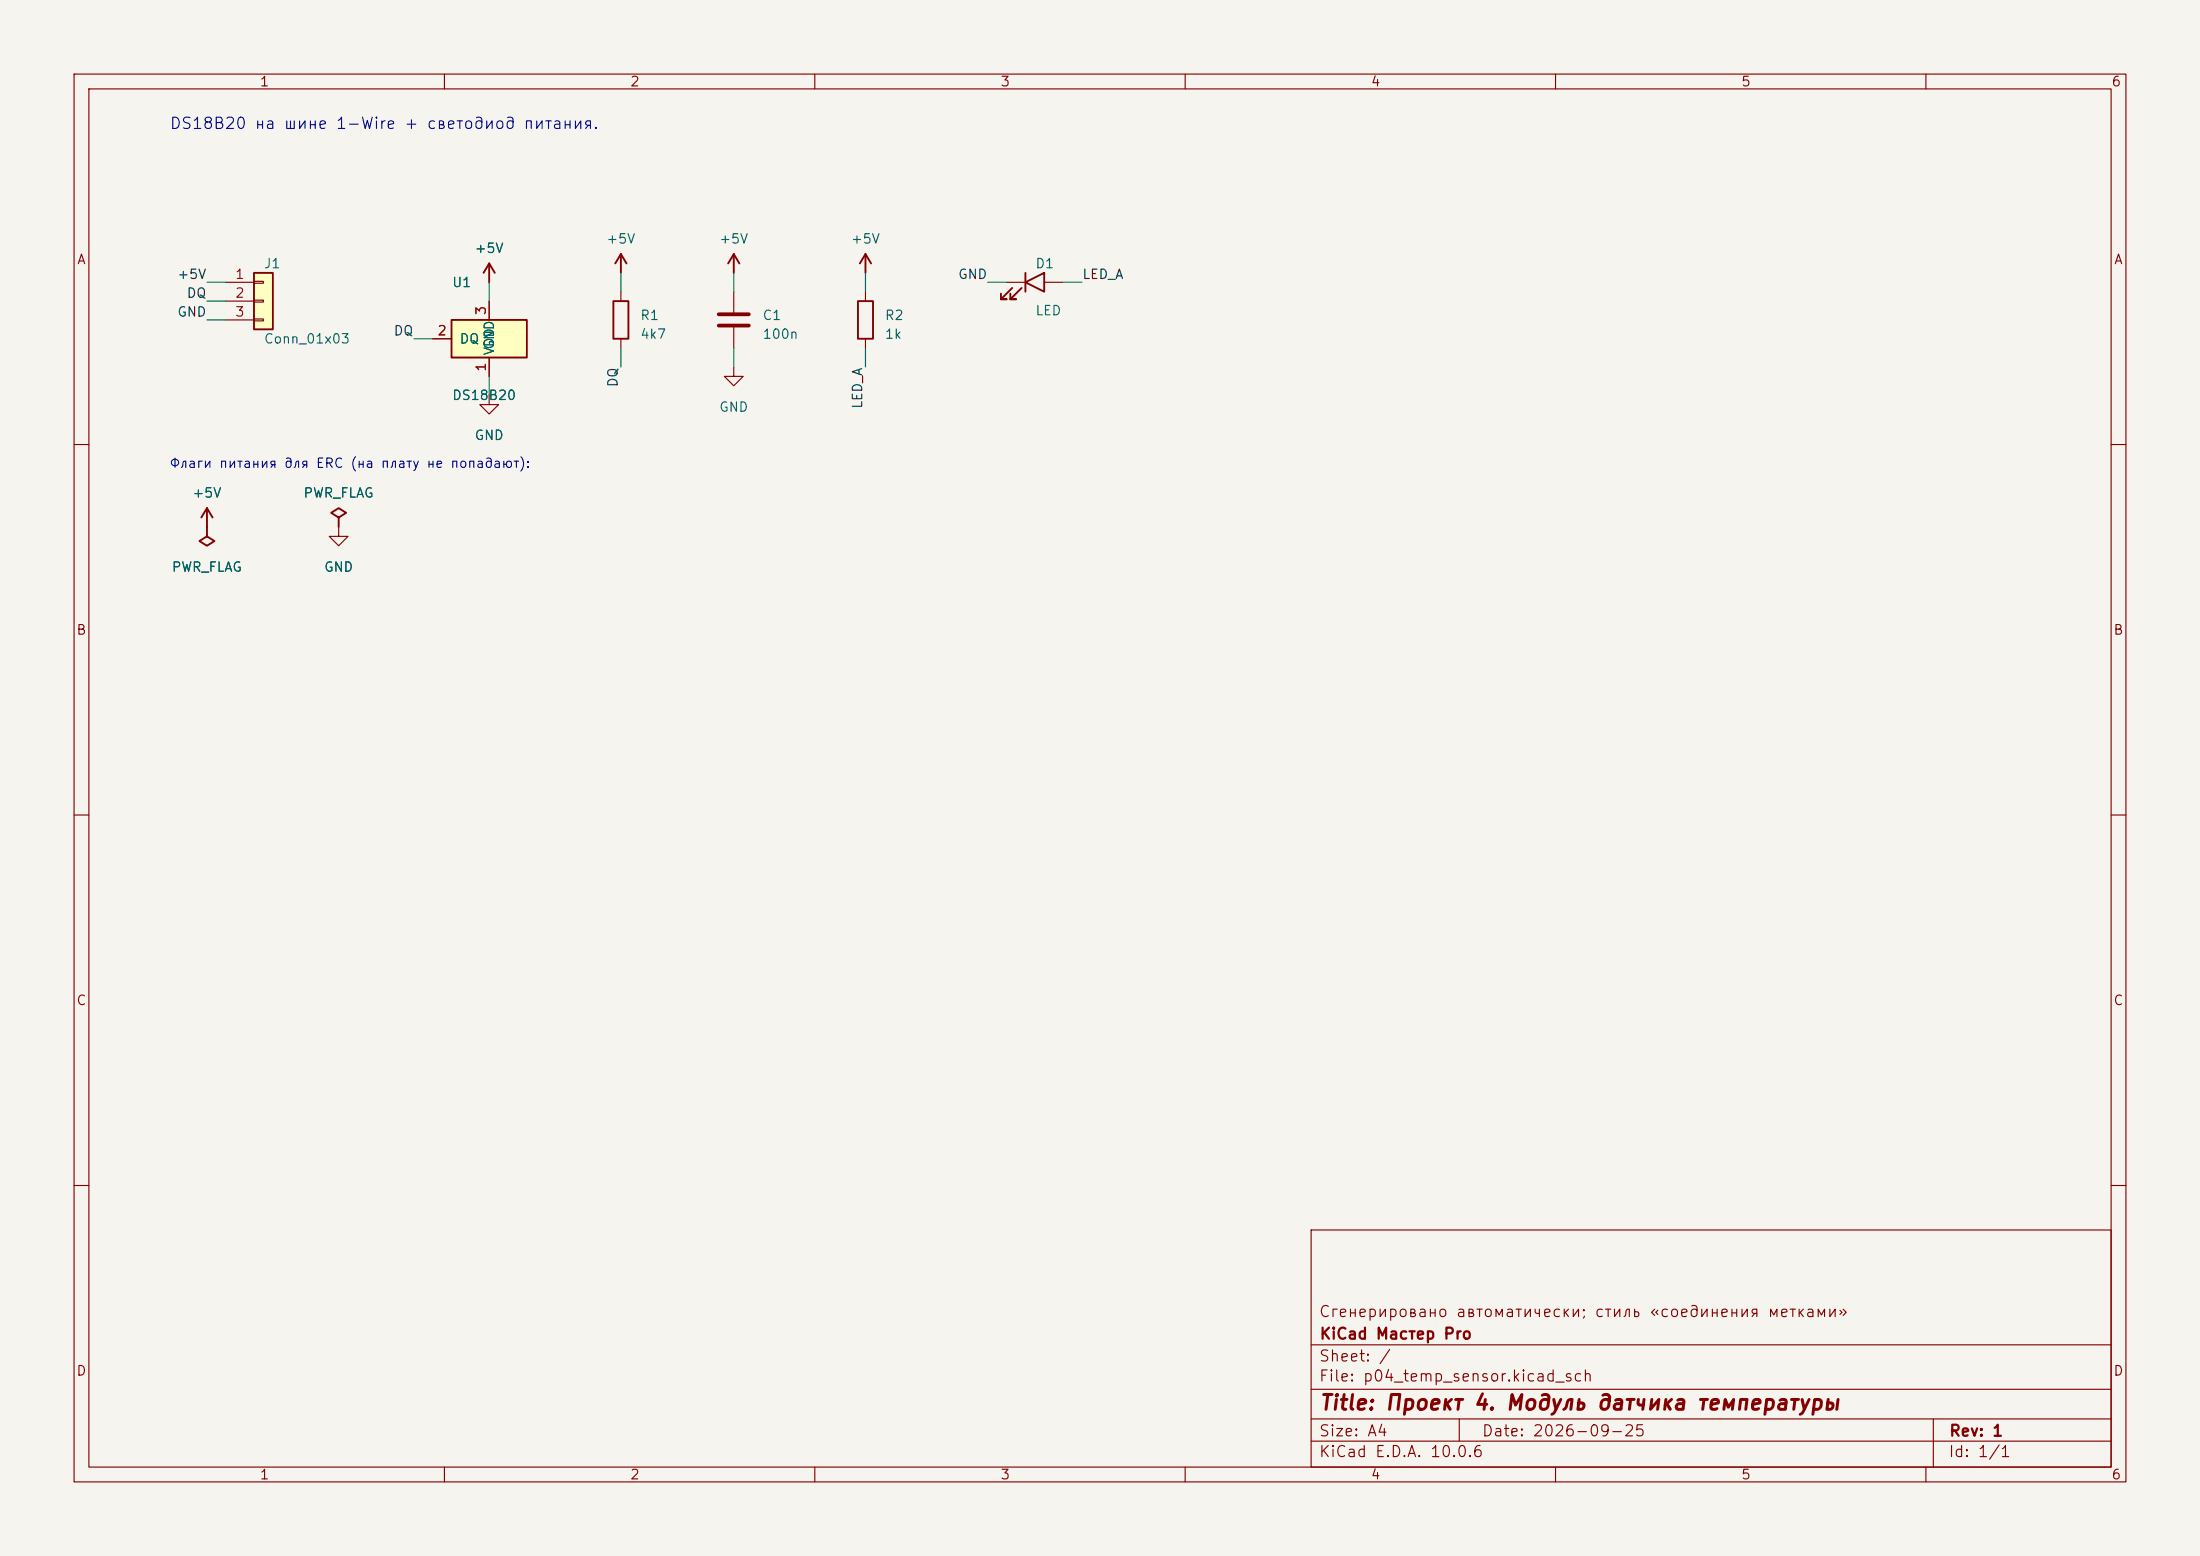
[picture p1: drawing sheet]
(kicad_sch (version 20231120) (generator "eeschema") (generator_version "8.0")
 (paper "A4")
 (title_block (title "Проект 4. Модуль датчика температуры") (date "2026-09-25") (rev "1") (company "KiCad Мастер Pro") (comment 1 "Сгенерировано автоматически; стиль «соединения метками»"))
 (lib_symbols (symbol "KiCadMaster:Conn_01x03" (pin_numbers) (pin_names (offset 0) hide) (exclude_from_sim no) (in_bom yes) (on_board yes) (property "Reference" "J" (at 0 5.08 0) (effects (font (size 1.27 1.27)))) (property "Value" "Conn_01x03" (at 0 -5.08 0) (effects (font (size 1.27 1.27)))) (property "Footprint" "" (at 0 0 0) (effects (font (size 1.27 1.27)) hide)) (property "Datasheet" "~" (at 0 0 0) (effects (font (size 1.27 1.27)) hide)) (property "Description" "Разъём" (at 0 0 0) (effects (font (size 1.27 1.27)) hide)) (symbol "Conn_01x03_0_1" (rectangle (start -1.27 3.81) (end 1.27 -3.81) (stroke (width 0.254) (type default)) (fill (type background))) (rectangle (start -1.27 2.667) (end 0 2.413) (stroke (width 0.1524) (type default)) (fill (type none))) (rectangle (start -1.27 0.127) (end 0 -0.127) (stroke (width 0.1524) (type default)) (fill (type none))) (rectangle (start -1.27 -2.413) (end 0 -2.667) (stroke (width 0.1524) (type default)) (fill (type none)))) (symbol "Conn_01x03_1_1" (pin passive line (at -5.08 2.54 0) (length 3.81) (name "Pin_1" (effects (font (size 1.27 1.27)))) (number "1" (effects (font (size 1.27 1.27))))) (pin passive line (at -5.08 0 0) (length 3.81) (name "Pin_2" (effects (font (size 1.27 1.27)))) (number "2" (effects (font (size 1.27 1.27))))) (pin passive line (at -5.08 -2.54 0) (length 3.81) (name "Pin_3" (effects (font (size 1.27 1.27)))) (number "3" (effects (font (size 1.27 1.27))))))) (symbol "KiCadMaster:DS18B20" (pin_numbers) (pin_names (offset 1.016)) (exclude_from_sim no) (in_bom yes) (on_board yes) (property "Reference" "U" (at -5.08 7.62 0) (effects (font (size 1.27 1.27)))) (property "Value" "DS18B20" (at -5.08 -7.62 0) (effects (font (size 1.27 1.27)))) (property "Footprint" "" (at 0 0 0) (effects (font (size 1.27 1.27)) hide)) (property "Datasheet" "~" (at 0 0 0) (effects (font (size 1.27 1.27)) hide)) (property "Description" "Цифровой датчик температуры 1-Wire, TO-92" (at 0 0 0) (effects (font (size 1.27 1.27)) hide)) (property "ki_keywords" "temperature" (at 0 0 0) (effects (font (size 1.27 1.27)) hide)) (symbol "DS18B20_0_1" (rectangle (start -5.08 2.54) (end 5.08 -2.54) (stroke (width 0.254) (type default)) (fill (type background)))) (symbol "DS18B20_1_1" (pin bidirectional line (at -7.62 0 0) (length 2.54) (name "DQ" (effects (font (size 1.27 1.27)))) (number "2" (effects (font (size 1.27 1.27))))) (pin power_in line (at 0 5.08 270) (length 2.54) (name "VDD" (effects (font (size 1.27 1.27)))) (number "3" (effects (font (size 1.27 1.27))))) (pin power_in line (at 0 -5.08 90) (length 2.54) (name "GND" (effects (font (size 1.27 1.27)))) (number "1" (effects (font (size 1.27 1.27))))))) (symbol "KiCadMaster:R" (pin_numbers hide) (pin_names (offset 0) hide) (exclude_from_sim no) (in_bom yes) (on_board yes) (property "Reference" "R" (at 2.54 0.635 0) (effects (font (size 1.27 1.27)))) (property "Value" "R" (at 2.54 -1.905 0) (effects (font (size 1.27 1.27)))) (property "Footprint" "" (at 0 0 0) (effects (font (size 1.27 1.27)) hide)) (property "Datasheet" "~" (at 0 0 0) (effects (font (size 1.27 1.27)) hide)) (property "Description" "Резистор" (at 0 0 0) (effects (font (size 1.27 1.27)) hide)) (symbol "R_0_1" (rectangle (start -1.016 -2.54) (end 1.016 2.54) (stroke (width 0.254) (type default)) (fill (type none)))) (symbol "R_1_1" (pin passive line (at 0 3.81 270) (length 1.27) (name "~" (effects (font (size 1.27 1.27)))) (number "1" (effects (font (size 1.27 1.27))))) (pin passive line (at 0 -3.81 90) (length 1.27) (name "~" (effects (font (size 1.27 1.27)))) (number "2" (effects (font (size 1.27 1.27))))))) (symbol "KiCadMaster:C" (pin_numbers hide) (pin_names (offset 0) hide) (exclude_from_sim no) (in_bom yes) (on_board yes) (property "Reference" "C" (at 3.81 0.635 0) (effects (font (size 1.27 1.27)))) (property "Value" "C" (at 3.81 -1.905 0) (effects (font (size 1.27 1.27)))) (property "Footprint" "" (at 0 0 0) (effects (font (size 1.27 1.27)) hide)) (property "Datasheet" "~" (at 0 0 0) (effects (font (size 1.27 1.27)) hide)) (property "Description" "Конденсатор" (at 0 0 0) (effects (font (size 1.27 1.27)) hide)) (symbol "C_0_1" (polyline (pts (xy -2.032 0.762) (xy 2.032 0.762)) (stroke (width 0.508) (type default)) (fill (type none))) (polyline (pts (xy -2.032 -0.762) (xy 2.032 -0.762)) (stroke (width 0.508) (type default)) (fill (type none)))) (symbol "C_1_1" (pin passive line (at 0 3.81 270) (length 3.048) (name "~" (effects (font (size 1.27 1.27)))) (number "1" (effects (font (size 1.27 1.27))))) (pin passive line (at 0 -3.81 90) (length 3.048) (name "~" (effects (font (size 1.27 1.27)))) (number "2" (effects (font (size 1.27 1.27))))))) (symbol "KiCadMaster:LED" (pin_numbers hide) (pin_names (offset 0) hide) (exclude_from_sim no) (in_bom yes) (on_board yes) (property "Reference" "D" (at 0 2.54 0) (effects (font (size 1.27 1.27)))) (property "Value" "LED" (at 0 -3.81 0) (effects (font (size 1.27 1.27)))) (property "Footprint" "" (at 0 0 0) (effects (font (size 1.27 1.27)) hide)) (property "Datasheet" "~" (at 0 0 0) (effects (font (size 1.27 1.27)) hide)) (property "Description" "Светодиод" (at 0 0 0) (effects (font (size 1.27 1.27)) hide)) (symbol "LED_0_1" (polyline (pts (xy 1.27 1.27) (xy 1.27 -1.27) (xy -1.27 0) (xy 1.27 1.27)) (stroke (width 0.254) (type default)) (fill (type none))) (polyline (pts (xy -1.27 1.27) (xy -1.27 -1.27)) (stroke (width 0.254) (type default)) (fill (type none))) (polyline (pts (xy -3.048 -0.762) (xy -4.572 -2.286) (xy -3.81 -2.286) (xy -4.572 -2.286) (xy -4.572 -1.524)) (stroke (width 0.254) (type default)) (fill (type none))) (polyline (pts (xy -1.778 -0.762) (xy -3.302 -2.286) (xy -2.54 -2.286) (xy -3.302 -2.286) (xy -3.302 -1.524)) (stroke (width 0.254) (type default)) (fill (type none)))) (symbol "LED_1_1" (pin passive line (at -3.81 0 0) (length 2.54) (name "K" (effects (font (size 1.27 1.27)))) (number "1" (effects (font (size 1.27 1.27))))) (pin passive line (at 3.81 0 180) (length 2.54) (name "A" (effects (font (size 1.27 1.27)))) (number "2" (effects (font (size 1.27 1.27))))))) (symbol "KiCadMaster:+5V" (power) (pin_numbers hide) (pin_names (offset 0) hide) (exclude_from_sim no) (in_bom yes) (on_board yes) (property "Reference" "#PWR" (at 0 -3.81 0) (effects (font (size 1.27 1.27)) hide)) (property "Value" "+5V" (at 0 3.556 0) (effects (font (size 1.27 1.27)))) (property "Footprint" "" (at 0 0 0) (effects (font (size 1.27 1.27)) hide)) (property "Datasheet" "~" (at 0 0 0) (effects (font (size 1.27 1.27)) hide)) (property "Description" "Символ питания: +5V" (at 0 0 0) (effects (font (size 1.27 1.27)) hide)) (symbol "+5V_0_1" (polyline (pts (xy -0.762 1.27) (xy 0 2.54)) (stroke (width 0.254) (type default)) (fill (type none))) (polyline (pts (xy 0 0) (xy 0 2.54)) (stroke (width 0.254) (type default)) (fill (type none))) (polyline (pts (xy 0 2.54) (xy 0.762 1.27)) (stroke (width 0.254) (type default)) (fill (type none)))) (symbol "+5V_1_1" (pin power_in line (at 0 0 90) (length 0) hide (name "+5V" (effects (font (size 1.27 1.27)))) (number "1" (effects (font (size 1.27 1.27))))))) (symbol "KiCadMaster:GND" (power) (pin_numbers hide) (pin_names (offset 0) hide) (exclude_from_sim no) (in_bom yes) (on_board yes) (property "Reference" "#PWR" (at 0 -6.35 0) (effects (font (size 1.27 1.27)) hide)) (property "Value" "GND" (at 0 -3.81 0) (effects (font (size 1.27 1.27)))) (property "Footprint" "" (at 0 0 0) (effects (font (size 1.27 1.27)) hide)) (property "Datasheet" "~" (at 0 0 0) (effects (font (size 1.27 1.27)) hide)) (property "Description" "Символ питания: GND" (at 0 0 0) (effects (font (size 1.27 1.27)) hide)) (symbol "GND_0_1" (polyline (pts (xy 0 0) (xy 0 -1.27) (xy 1.27 -1.27) (xy 0 -2.54) (xy -1.27 -1.27) (xy 0 -1.27)) (stroke (width 0) (type default)) (fill (type none)))) (symbol "GND_1_1" (pin power_in line (at 0 0 270) (length 0) hide (name "GND" (effects (font (size 1.27 1.27)))) (number "1" (effects (font (size 1.27 1.27))))))) (symbol "KiCadMaster:PWR_FLAG" (power) (pin_numbers hide) (pin_names (offset 0) hide) (exclude_from_sim no) (in_bom yes) (on_board yes) (property "Reference" "#FLG" (at 0 1.905 0) (effects (font (size 1.27 1.27)) hide)) (property "Value" "PWR_FLAG" (at 0 3.81 0) (effects (font (size 1.27 1.27)))) (property "Footprint" "" (at 0 0 0) (effects (font (size 1.27 1.27)) hide)) (property "Datasheet" "~" (at 0 0 0) (effects (font (size 1.27 1.27)) hide)) (property "Description" "Флаг: цепь запитана извне (для ERC)" (at 0 0 0) (effects (font (size 1.27 1.27)) hide)) (symbol "PWR_FLAG_0_1" (polyline (pts (xy 0 0) (xy 0 1.27) (xy -1.016 1.905) (xy 0 2.54) (xy 1.016 1.905) (xy 0 1.27)) (stroke (width 0.254) (type default)) (fill (type none)))) (symbol "PWR_FLAG_1_1" (pin power_out line (at 0 0 90) (length 0) hide (name "pwr" (effects (font (size 1.27 1.27)))) (number "1" (effects (font (size 1.27 1.27))))))))
 (symbol (lib_id "KiCadMaster:Conn_01x03") (at 35.56 40.64 0) (unit 1) (exclude_from_sim no) (in_bom yes) (on_board yes) (dnp no) (property "Reference" "J1" (at 35.56 35.56 0) (effects (font (size 1.27 1.27)) (justify left))) (property "Value" "Conn_01x03" (at 35.56 45.72 0) (effects (font (size 1.27 1.27)) (justify left))) (property "Footprint" "Connector_PinHeader_2.54mm:PinHeader_1x03_P2.54mm_Vertical" (at 35.56 40.64 0) (effects (font (size 1.27 1.27)) hide)) (property "Datasheet" "~" (at 35.56 40.64 0) (effects (font (size 1.27 1.27)) hide)) (property "Description" "VCC, DATA, GND" (at 35.56 40.64 0) (effects (font (size 1.27 1.27)) hide)) (pin "1") (pin "2") (pin "3"))
 (wire (pts (xy 30.48 38.1) (xy 27.94 38.1)) (stroke (width 0) (type default)))
 (label "+5V" (at 27.94 38.1 180) (fields_autoplaced yes) (effects (font (size 1.27 1.27)) (justify right bottom)))
 (wire (pts (xy 30.48 40.64) (xy 27.94 40.64)) (stroke (width 0) (type default)))
 (label "DQ" (at 27.94 40.64 180) (fields_autoplaced yes) (effects (font (size 1.27 1.27)) (justify right bottom)))
 (wire (pts (xy 30.48 43.18) (xy 27.94 43.18)) (stroke (width 0) (type default)))
 (label "GND" (at 27.94 43.18 180) (fields_autoplaced yes) (effects (font (size 1.27 1.27)) (justify right bottom)))
 (symbol (lib_id "KiCadMaster:DS18B20") (at 66.04 45.72 0) (unit 1) (exclude_from_sim no) (in_bom yes) (on_board yes) (dnp no) (property "Reference" "U1" (at 60.96 38.1 0) (effects (font (size 1.27 1.27)) (justify left))) (property "Value" "DS18B20" (at 60.96 53.34 0) (effects (font (size 1.27 1.27)) (justify left))) (property "Footprint" "Package_TO_SOT_THT:TO-92_Inline" (at 66.04 45.72 0) (effects (font (size 1.27 1.27)) hide)) (property "Datasheet" "~" (at 66.04 45.72 0) (effects (font (size 1.27 1.27)) hide)) (property "Description" "Датчик" (at 66.04 45.72 0) (effects (font (size 1.27 1.27)) hide)) (pin "2") (pin "3") (pin "1"))
 (wire (pts (xy 58.42 45.72) (xy 55.88 45.72)) (stroke (width 0) (type default)))
 (label "DQ" (at 55.88 45.72 180) (fields_autoplaced yes) (effects (font (size 1.27 1.27)) (justify right bottom)))
 (wire (pts (xy 66.04 40.64) (xy 66.04 38.1)) (stroke (width 0) (type default)))
 (symbol (lib_id "KiCadMaster:+5V") (at 66.04 38.1 0) (unit 1) (exclude_from_sim no) (in_bom yes) (on_board yes) (dnp no) (property "Reference" "#PWR01" (at 66.04 38.1 0) (effects (font (size 1.27 1.27)) hide)) (property "Value" "+5V" (at 66.04 33.5 0) (effects (font (size 1.27 1.27)))) (property "Footprint" "" (at 66.04 38.1 0) (effects (font (size 1.27 1.27)) hide)) (property "Datasheet" "" (at 66.04 38.1 0) (effects (font (size 1.27 1.27)) hide)) (property "Description" "" (at 66.04 38.1 0) (effects (font (size 1.27 1.27)) hide)) (pin "1"))
 (wire (pts (xy 66.04 50.8) (xy 66.04 53.34)) (stroke (width 0) (type default)))
 (symbol (lib_id "KiCadMaster:GND") (at 66.04 53.34 0) (unit 1) (exclude_from_sim no) (in_bom yes) (on_board yes) (dnp no) (property "Reference" "#PWR02" (at 66.04 53.34 0) (effects (font (size 1.27 1.27)) hide)) (property "Value" "GND" (at 66.04 58.74 0) (effects (font (size 1.27 1.27)))) (property "Footprint" "" (at 66.04 53.34 0) (effects (font (size 1.27 1.27)) hide)) (property "Datasheet" "" (at 66.04 53.34 0) (effects (font (size 1.27 1.27)) hide)) (property "Description" "" (at 66.04 53.34 0) (effects (font (size 1.27 1.27)) hide)) (pin "1"))
 (symbol (lib_id "KiCadMaster:R") (at 83.82 43.18 0) (unit 1) (exclude_from_sim no) (in_bom yes) (on_board yes) (dnp no) (property "Reference" "R1" (at 86.36 42.545 0) (effects (font (size 1.27 1.27)) (justify left))) (property "Value" "4k7" (at 86.36 45.085 0) (effects (font (size 1.27 1.27)) (justify left))) (property "Footprint" "Resistor_SMD:R_0805_2012Metric" (at 83.82 43.18 0) (effects (font (size 1.27 1.27)) hide)) (property "Datasheet" "~" (at 83.82 43.18 0) (effects (font (size 1.27 1.27)) hide)) (property "Description" "Подтяжка 1-Wire" (at 83.82 43.18 0) (effects (font (size 1.27 1.27)) hide)) (pin "1") (pin "2"))
 (wire (pts (xy 83.82 39.37) (xy 83.82 36.83)) (stroke (width 0) (type default)))
 (symbol (lib_id "KiCadMaster:+5V") (at 83.82 36.83 0) (unit 1) (exclude_from_sim no) (in_bom yes) (on_board yes) (dnp no) (property "Reference" "#PWR03" (at 83.82 36.83 0) (effects (font (size 1.27 1.27)) hide)) (property "Value" "+5V" (at 83.82 32.23 0) (effects (font (size 1.27 1.27)))) (property "Footprint" "" (at 83.82 36.83 0) (effects (font (size 1.27 1.27)) hide)) (property "Datasheet" "" (at 83.82 36.83 0) (effects (font (size 1.27 1.27)) hide)) (property "Description" "" (at 83.82 36.83 0) (effects (font (size 1.27 1.27)) hide)) (pin "1"))
 (wire (pts (xy 83.82 46.99) (xy 83.82 49.53)) (stroke (width 0) (type default)))
 (label "DQ" (at 83.82 49.53 270) (fields_autoplaced yes) (effects (font (size 1.27 1.27)) (justify right bottom)))
 (symbol (lib_id "KiCadMaster:C") (at 99.06 43.18 0) (unit 1) (exclude_from_sim no) (in_bom yes) (on_board yes) (dnp no) (property "Reference" "C1" (at 102.87 42.545 0) (effects (font (size 1.27 1.27)) (justify left))) (property "Value" "100n" (at 102.87 45.085 0) (effects (font (size 1.27 1.27)) (justify left))) (property "Footprint" "Capacitor_SMD:C_0805_2012Metric" (at 99.06 43.18 0) (effects (font (size 1.27 1.27)) hide)) (property "Datasheet" "~" (at 99.06 43.18 0) (effects (font (size 1.27 1.27)) hide)) (property "Description" "Развязка" (at 99.06 43.18 0) (effects (font (size 1.27 1.27)) hide)) (pin "1") (pin "2"))
 (wire (pts (xy 99.06 39.37) (xy 99.06 36.83)) (stroke (width 0) (type default)))
 (symbol (lib_id "KiCadMaster:+5V") (at 99.06 36.83 0) (unit 1) (exclude_from_sim no) (in_bom yes) (on_board yes) (dnp no) (property "Reference" "#PWR04" (at 99.06 36.83 0) (effects (font (size 1.27 1.27)) hide)) (property "Value" "+5V" (at 99.06 32.23 0) (effects (font (size 1.27 1.27)))) (property "Footprint" "" (at 99.06 36.83 0) (effects (font (size 1.27 1.27)) hide)) (property "Datasheet" "" (at 99.06 36.83 0) (effects (font (size 1.27 1.27)) hide)) (property "Description" "" (at 99.06 36.83 0) (effects (font (size 1.27 1.27)) hide)) (pin "1"))
 (wire (pts (xy 99.06 46.99) (xy 99.06 49.53)) (stroke (width 0) (type default)))
 (symbol (lib_id "KiCadMaster:GND") (at 99.06 49.53 0) (unit 1) (exclude_from_sim no) (in_bom yes) (on_board yes) (dnp no) (property "Reference" "#PWR05" (at 99.06 49.53 0) (effects (font (size 1.27 1.27)) hide)) (property "Value" "GND" (at 99.06 54.93 0) (effects (font (size 1.27 1.27)))) (property "Footprint" "" (at 99.06 49.53 0) (effects (font (size 1.27 1.27)) hide)) (property "Datasheet" "" (at 99.06 49.53 0) (effects (font (size 1.27 1.27)) hide)) (property "Description" "" (at 99.06 49.53 0) (effects (font (size 1.27 1.27)) hide)) (pin "1"))
 (symbol (lib_id "KiCadMaster:R") (at 116.84 43.18 0) (unit 1) (exclude_from_sim no) (in_bom yes) (on_board yes) (dnp no) (property "Reference" "R2" (at 119.38 42.545 0) (effects (font (size 1.27 1.27)) (justify left))) (property "Value" "1k" (at 119.38 45.085 0) (effects (font (size 1.27 1.27)) (justify left))) (property "Footprint" "Resistor_SMD:R_0805_2012Metric" (at 116.84 43.18 0) (effects (font (size 1.27 1.27)) hide)) (property "Datasheet" "~" (at 116.84 43.18 0) (effects (font (size 1.27 1.27)) hide)) (property "Description" "Индикатор" (at 116.84 43.18 0) (effects (font (size 1.27 1.27)) hide)) (pin "1") (pin "2"))
 (wire (pts (xy 116.84 39.37) (xy 116.84 36.83)) (stroke (width 0) (type default)))
 (symbol (lib_id "KiCadMaster:+5V") (at 116.84 36.83 0) (unit 1) (exclude_from_sim no) (in_bom yes) (on_board yes) (dnp no) (property "Reference" "#PWR06" (at 116.84 36.83 0) (effects (font (size 1.27 1.27)) hide)) (property "Value" "+5V" (at 116.84 32.23 0) (effects (font (size 1.27 1.27)))) (property "Footprint" "" (at 116.84 36.83 0) (effects (font (size 1.27 1.27)) hide)) (property "Datasheet" "" (at 116.84 36.83 0) (effects (font (size 1.27 1.27)) hide)) (property "Description" "" (at 116.84 36.83 0) (effects (font (size 1.27 1.27)) hide)) (pin "1"))
 (wire (pts (xy 116.84 46.99) (xy 116.84 49.53)) (stroke (width 0) (type default)))
 (label "LED_A" (at 116.84 49.53 270) (fields_autoplaced yes) (effects (font (size 1.27 1.27)) (justify right bottom)))
 (symbol (lib_id "KiCadMaster:LED") (at 139.7 38.1 0) (unit 1) (exclude_from_sim no) (in_bom yes) (on_board yes) (dnp no) (property "Reference" "D1" (at 139.7 35.56 0) (effects (font (size 1.27 1.27)) (justify left))) (property "Value" "LED" (at 139.7 41.91 0) (effects (font (size 1.27 1.27)) (justify left))) (property "Footprint" "LED_SMD:LED_0805_2012Metric" (at 139.7 38.1 0) (effects (font (size 1.27 1.27)) hide)) (property "Datasheet" "~" (at 139.7 38.1 0) (effects (font (size 1.27 1.27)) hide)) (property "Description" "Индикатор питания" (at 139.7 38.1 0) (effects (font (size 1.27 1.27)) hide)) (pin "1") (pin "2"))
 (wire (pts (xy 135.89 38.1) (xy 133.35 38.1)) (stroke (width 0) (type default)))
 (label "GND" (at 133.35 38.1 180) (fields_autoplaced yes) (effects (font (size 1.27 1.27)) (justify right bottom)))
 (wire (pts (xy 143.51 38.1) (xy 146.05 38.1)) (stroke (width 0) (type default)))
 (label "LED_A" (at 146.05 38.1 0) (fields_autoplaced yes) (effects (font (size 1.27 1.27)) (justify left bottom)))
 (text "Флаги питания для ERC (на плату не попадают):" (exclude_from_sim no) (at 22.86 63.5 0) (effects (font (size 1.27 1.27)) (justify left bottom)))
 (symbol (lib_id "KiCadMaster:+5V") (at 27.94 71.12 0) (unit 1) (exclude_from_sim no) (in_bom yes) (on_board yes) (dnp no) (property "Reference" "#PWR07" (at 27.94 71.12 0) (effects (font (size 1.27 1.27)) hide)) (property "Value" "+5V" (at 27.94 66.52 0) (effects (font (size 1.27 1.27)))) (property "Footprint" "" (at 27.94 71.12 0) (effects (font (size 1.27 1.27)) hide)) (property "Datasheet" "" (at 27.94 71.12 0) (effects (font (size 1.27 1.27)) hide)) (property "Description" "" (at 27.94 71.12 0) (effects (font (size 1.27 1.27)) hide)) (pin "1"))
 (symbol (lib_id "KiCadMaster:PWR_FLAG") (at 27.94 71.12 180) (unit 1) (exclude_from_sim no) (in_bom yes) (on_board yes) (dnp no) (property "Reference" "#FLG08" (at 27.94 71.12 0) (effects (font (size 1.27 1.27)) hide)) (property "Value" "PWR_FLAG" (at 27.94 76.52 0) (effects (font (size 1.27 1.27)))) (property "Footprint" "" (at 27.94 71.12 0) (effects (font (size 1.27 1.27)) hide)) (property "Datasheet" "" (at 27.94 71.12 0) (effects (font (size 1.27 1.27)) hide)) (property "Description" "" (at 27.94 71.12 0) (effects (font (size 1.27 1.27)) hide)) (pin "1"))
 (symbol (lib_id "KiCadMaster:GND") (at 45.72 71.12 0) (unit 1) (exclude_from_sim no) (in_bom yes) (on_board yes) (dnp no) (property "Reference" "#PWR09" (at 45.72 71.12 0) (effects (font (size 1.27 1.27)) hide)) (property "Value" "GND" (at 45.72 76.52 0) (effects (font (size 1.27 1.27)))) (property "Footprint" "" (at 45.72 71.12 0) (effects (font (size 1.27 1.27)) hide)) (property "Datasheet" "" (at 45.72 71.12 0) (effects (font (size 1.27 1.27)) hide)) (property "Description" "" (at 45.72 71.12 0) (effects (font (size 1.27 1.27)) hide)) (pin "1"))
 (symbol (lib_id "KiCadMaster:PWR_FLAG") (at 45.72 71.12 0) (unit 1) (exclude_from_sim no) (in_bom yes) (on_board yes) (dnp no) (property "Reference" "#FLG10" (at 45.72 71.12 0) (effects (font (size 1.27 1.27)) hide)) (property "Value" "PWR_FLAG" (at 45.72 66.52 0) (effects (font (size 1.27 1.27)))) (property "Footprint" "" (at 45.72 71.12 0) (effects (font (size 1.27 1.27)) hide)) (property "Datasheet" "" (at 45.72 71.12 0) (effects (font (size 1.27 1.27)) hide)) (property "Description" "" (at 45.72 71.12 0) (effects (font (size 1.27 1.27)) hide)) (pin "1"))
 (text "DS18B20 на шине 1-Wire + светодиод питания." (exclude_from_sim no) (at 22.86 17.78 0) (effects (font (size 1.524 1.524)) (justify left bottom)))
 (sheet_instances (path "" (page "1"))))
